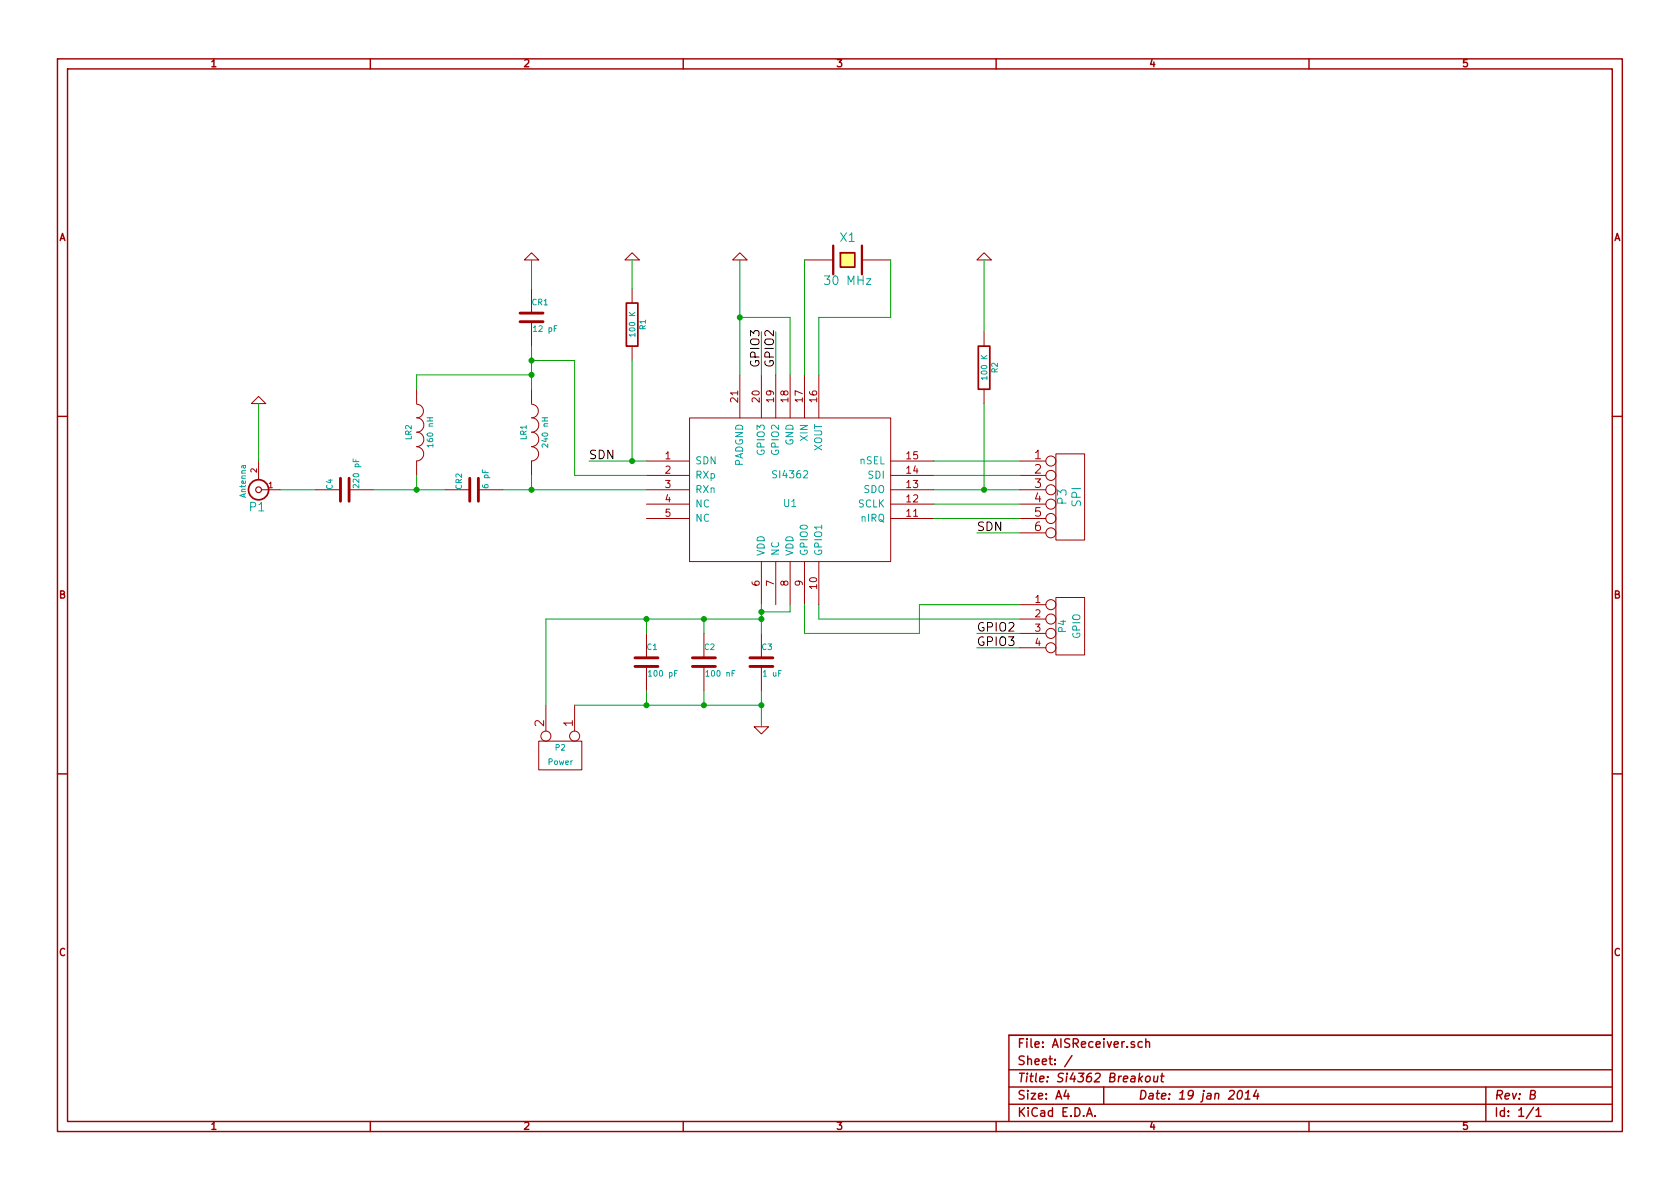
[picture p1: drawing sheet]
EESchema Schematic File Version 2
LIBS:power
LIBS:device
LIBS:transistors
LIBS:conn
LIBS:linear
LIBS:regul
LIBS:74xx
LIBS:cmos4000
LIBS:adc-dac
LIBS:memory
LIBS:xilinx
LIBS:special
LIBS:microcontrollers
LIBS:dsp
LIBS:microchip
LIBS:analog_switches
LIBS:motorola
LIBS:texas
LIBS:intel
LIBS:audio
LIBS:interface
LIBS:digital-audio
LIBS:philips
LIBS:display
LIBS:cypress
LIBS:siliconi
LIBS:opto
LIBS:atmel
LIBS:contrib
LIBS:valves
LIBS:myparts
LIBS:AISReceiver-cache
EELAYER 27 0
EELAYER END
$Descr A4 11693 8268
encoding utf-8
Sheet 1 1
Title "Si4362 Breakout"
Date "19 jan 2014"
Rev "B"
Comp ""
Comment1 ""
Comment2 ""
Comment3 ""
Comment4 ""
$EndDescr
$Comp
L SI4362 U1
U 1 1
P 5500 3400
F 0 "U1" H 5500 3300 50  0000 C CNN
F 1 "SI4362" H 5500 3500 50  0000 C CNN
F 2 "MODULE" H 5500 3400 50  0001 C CNN
F 3 "DOCUMENTATION" H 5500 3400 50  0001 C CNN
	1    5500 3400
	1    0    0    -1  
$EndComp
$Comp
L C CR1
U 1 1
P 3700 2200
F 0 "CR1" H 3700 2300 40  0000 L CNN
F 1 "12 pF" H 3706 2115 40  0000 L CNN
F 2 "~" H 3738 2050 30  0000 C CNN
F 3 "~" H 3700 2200 60  0000 C CNN
	1    3700 2200
	1    0    0    -1  
$EndComp
$Comp
L C CR2
U 1 1
P 3300 3400
F 0 "CR2" H 3300 3500 40  0000 L CNN
F 1 "6 pF" H 3306 3315 40  0000 L CNN
F 2 "~" H 3338 3250 30  0000 C CNN
F 3 "~" H 3300 3400 60  0000 C CNN
	1    3300 3400
	0    -1   -1   0   
$EndComp
$Comp
L C C1
U 1 1
P 4500 4600
F 0 "C1" H 4500 4700 40  0000 L CNN
F 1 "100 pF" H 4506 4515 40  0000 L CNN
F 2 "~" H 4538 4450 30  0000 C CNN
F 3 "~" H 4500 4600 60  0000 C CNN
	1    4500 4600
	1    0    0    -1  
$EndComp
$Comp
L C C2
U 1 1
P 4900 4600
F 0 "C2" H 4900 4700 40  0000 L CNN
F 1 "100 nF" H 4906 4515 40  0000 L CNN
F 2 "~" H 4938 4450 30  0000 C CNN
F 3 "~" H 4900 4600 60  0000 C CNN
	1    4900 4600
	1    0    0    -1  
$EndComp
$Comp
L C C3
U 1 1
P 5300 4600
F 0 "C3" H 5300 4700 40  0000 L CNN
F 1 "1 uF" H 5306 4515 40  0000 L CNN
F 2 "~" H 5338 4450 30  0000 C CNN
F 3 "~" H 5300 4600 60  0000 C CNN
	1    5300 4600
	1    0    0    -1  
$EndComp
$Comp
L INDUCTOR LR2
U 1 1
P 2900 3000
F 0 "LR2" V 2850 3000 40  0000 C CNN
F 1 "160 nH" V 3000 3000 40  0000 C CNN
F 2 "~" H 2900 3000 60  0000 C CNN
F 3 "~" H 2900 3000 60  0000 C CNN
	1    2900 3000
	1    0    0    -1  
$EndComp
$Comp
L INDUCTOR LR1
U 1 1
P 3700 3000
F 0 "LR1" V 3650 3000 40  0000 C CNN
F 1 "240 nH" V 3800 3000 40  0000 C CNN
F 2 "~" H 3700 3000 60  0000 C CNN
F 3 "~" H 3700 3000 60  0000 C CNN
	1    3700 3000
	1    0    0    -1  
$EndComp
$Comp
L GND #PWR01
U 1 1
P 3700 1800
F 0 "#PWR01" H 3700 1800 30  0001 C CNN
F 1 "GND" H 3700 1730 30  0001 C CNN
F 2 "" H 3700 1800 60  0000 C CNN
F 3 "" H 3700 1800 60  0000 C CNN
	1    3700 1800
	-1   0    0    1   
$EndComp
$Comp
L GND #PWR02
U 1 1
P 5300 5050
F 0 "#PWR02" H 5300 5050 30  0001 C CNN
F 1 "GND" H 5300 4980 30  0001 C CNN
F 2 "" H 5300 5050 60  0000 C CNN
F 3 "" H 5300 5050 60  0000 C CNN
	1    5300 5050
	1    0    0    -1  
$EndComp
$Comp
L GND #PWR03
U 1 1
P 5150 1800
F 0 "#PWR03" H 5150 1800 30  0001 C CNN
F 1 "GND" H 5150 1730 30  0001 C CNN
F 2 "" H 5150 1800 60  0000 C CNN
F 3 "" H 5150 1800 60  0000 C CNN
	1    5150 1800
	-1   0    0    1   
$EndComp
$Comp
L CRYSTAL X1
U 1 1
P 5900 1800
F 0 "X1" H 5900 1950 60  0000 C CNN
F 1 "30 MHz" H 5900 1650 60  0000 C CNN
F 2 "~" H 5900 1800 60  0000 C CNN
F 3 "~" H 5900 1800 60  0000 C CNN
	1    5900 1800
	1    0    0    -1  
$EndComp
$Comp
L CONN_6 P3
U 1 1
P 7450 3450
F 0 "P3" V 7400 3450 60  0000 C CNN
F 1 "SPI" V 7500 3450 60  0000 C CNN
F 2 "" H 7450 3450 60  0000 C CNN
F 3 "" H 7450 3450 60  0000 C CNN
	1    7450 3450
	1    0    0    -1  
$EndComp
$Comp
L CONN_4 P4
U 1 1
P 7450 4350
F 0 "P4" V 7400 4350 50  0000 C CNN
F 1 "GPIO" V 7500 4350 50  0000 C CNN
F 2 "" H 7450 4350 60  0000 C CNN
F 3 "" H 7450 4350 60  0000 C CNN
	1    7450 4350
	1    0    0    -1  
$EndComp
$Comp
L CONN_2 P2
U 1 1
P 3900 5250
F 0 "P2" V 3850 5250 40  0000 C CNN
F 1 "Power" V 3950 5250 40  0000 C CNN
F 2 "" H 3900 5250 60  0000 C CNN
F 3 "" H 3900 5250 60  0000 C CNN
	1    3900 5250
	0    1    1    0   
$EndComp
$Comp
L BNC P1
U 1 1
P 1800 3400
F 0 "P1" H 1810 3520 60  0000 C CNN
F 1 "Antenna" V 1910 3340 40  0000 C CNN
F 2 "~" H 1800 3400 60  0000 C CNN
F 3 "~" H 1800 3400 60  0000 C CNN
	1    1800 3400
	-1   0    0    1   
$EndComp
Wire Wire Line
	3500 3400 4500 3400
Wire Wire Line
	3700 3300 3700 3400
Connection ~ 3700 3400
Wire Wire Line
	2900 3300 2900 3400
Connection ~ 2900 3400
$Comp
L GND #PWR04
U 1 1
P 1800 2800
F 0 "#PWR04" H 1800 2800 30  0001 C CNN
F 1 "GND" H 1800 2730 30  0001 C CNN
F 2 "" H 1800 2800 60  0000 C CNN
F 3 "" H 1800 2800 60  0000 C CNN
	1    1800 2800
	-1   0    0    1   
$EndComp
Wire Wire Line
	1800 3200 1800 2800
Wire Wire Line
	4000 4900 5300 4900
Wire Wire Line
	5300 4800 5300 5050
Connection ~ 5300 4900
Wire Wire Line
	4500 4800 4500 4900
Connection ~ 4500 4900
Wire Wire Line
	4900 4800 4900 4900
Connection ~ 4900 4900
Wire Wire Line
	3800 4900 3800 4300
Wire Wire Line
	5300 4200 5300 4400
Wire Wire Line
	4500 4400 4500 4300
Wire Wire Line
	4900 4400 4900 4300
Wire Wire Line
	5600 2600 5600 1800
Wire Wire Line
	6200 1800 6200 2200
Wire Wire Line
	6200 2200 5700 2200
Wire Wire Line
	5700 2200 5700 2600
Wire Wire Line
	5150 1800 5150 2600
Wire Wire Line
	5500 2600 5500 2200
Wire Wire Line
	5500 2200 5150 2200
Connection ~ 5150 2200
Wire Wire Line
	5600 4200 5600 4400
Wire Wire Line
	6500 3200 7100 3200
Wire Wire Line
	6500 3300 7100 3300
Wire Wire Line
	6500 3400 7100 3400
Wire Wire Line
	6500 3500 7100 3500
Wire Wire Line
	6500 3600 7100 3600
Wire Wire Line
	2900 2700 2900 2600
Wire Wire Line
	2900 2600 3700 2600
Wire Wire Line
	3700 2400 3700 2700
Connection ~ 3700 2600
Wire Wire Line
	4500 3300 4000 3300
Wire Wire Line
	4000 3300 4000 2500
Wire Wire Line
	4000 2500 3700 2500
Connection ~ 3700 2500
Wire Wire Line
	3700 1800 3700 2000
Wire Wire Line
	7100 4400 6800 4400
Wire Wire Line
	7100 4500 6800 4500
Text Label 6800 4400 0    60   ~ 0
GPIO2
Text Label 6800 4500 0    60   ~ 0
GPIO3
Wire Wire Line
	7100 3700 6800 3700
Text Label 6800 3700 0    60   ~ 0
SDN
$Comp
L R R1
U 1 1
P 4400 2250
F 0 "R1" V 4480 2250 40  0000 C CNN
F 1 "100 K" V 4407 2251 40  0000 C CNN
F 2 "~" V 4330 2250 30  0000 C CNN
F 3 "~" H 4400 2250 30  0000 C CNN
	1    4400 2250
	1    0    0    -1  
$EndComp
$Comp
L GND #PWR05
U 1 1
P 4400 1800
F 0 "#PWR05" H 4400 1800 30  0001 C CNN
F 1 "GND" H 4400 1730 30  0001 C CNN
F 2 "" H 4400 1800 60  0000 C CNN
F 3 "" H 4400 1800 60  0000 C CNN
	1    4400 1800
	-1   0    0    1   
$EndComp
Wire Wire Line
	4400 2000 4400 1800
Wire Wire Line
	4400 2500 4400 3200
Wire Wire Line
	4100 3200 4500 3200
Connection ~ 4400 3200
Text Label 4100 3200 0    60   ~ 0
SDN
Wire Wire Line
	5300 2600 5300 2300
Text Label 5300 2550 1    60   ~ 0
GPIO3
Wire Wire Line
	5400 2600 5400 2300
Text Label 5400 2550 1    60   ~ 0
GPIO2
Wire Wire Line
	3800 4300 5300 4300
Connection ~ 5300 4300
Connection ~ 4900 4300
Connection ~ 4500 4300
Wire Wire Line
	5500 4200 5500 4250
Wire Wire Line
	5500 4250 5300 4250
Connection ~ 5300 4250
$Comp
L R R2
U 1 1
P 6850 2550
F 0 "R2" V 6930 2550 40  0000 C CNN
F 1 "100 K" V 6857 2551 40  0000 C CNN
F 2 "~" V 6780 2550 30  0000 C CNN
F 3 "~" H 6850 2550 30  0000 C CNN
	1    6850 2550
	1    0    0    -1  
$EndComp
Wire Wire Line
	6850 2800 6850 3400
Connection ~ 6850 3400
$Comp
L GND #PWR06
U 1 1
P 6850 1800
F 0 "#PWR06" H 6850 1800 30  0001 C CNN
F 1 "GND" H 6850 1730 30  0001 C CNN
F 2 "" H 6850 1800 60  0000 C CNN
F 3 "" H 6850 1800 60  0000 C CNN
	1    6850 1800
	-1   0    0    1   
$EndComp
Wire Wire Line
	6850 1800 6850 2300
Wire Wire Line
	5700 4200 5700 4300
Wire Wire Line
	5700 4300 7100 4300
Wire Wire Line
	5600 4400 6400 4400
Wire Wire Line
	6400 4400 6400 4200
Wire Wire Line
	6400 4200 7100 4200
$Comp
L C C4
U 1 1
P 2400 3400
F 0 "C4" H 2400 3500 40  0000 L CNN
F 1 "220 pF" H 2406 3315 40  0000 L CNN
F 2 "~" H 2438 3250 30  0000 C CNN
F 3 "~" H 2400 3400 60  0000 C CNN
	1    2400 3400
	0    -1   -1   0   
$EndComp
Wire Wire Line
	2600 3400 3100 3400
Wire Wire Line
	2200 3400 1950 3400
$EndSCHEMATC
